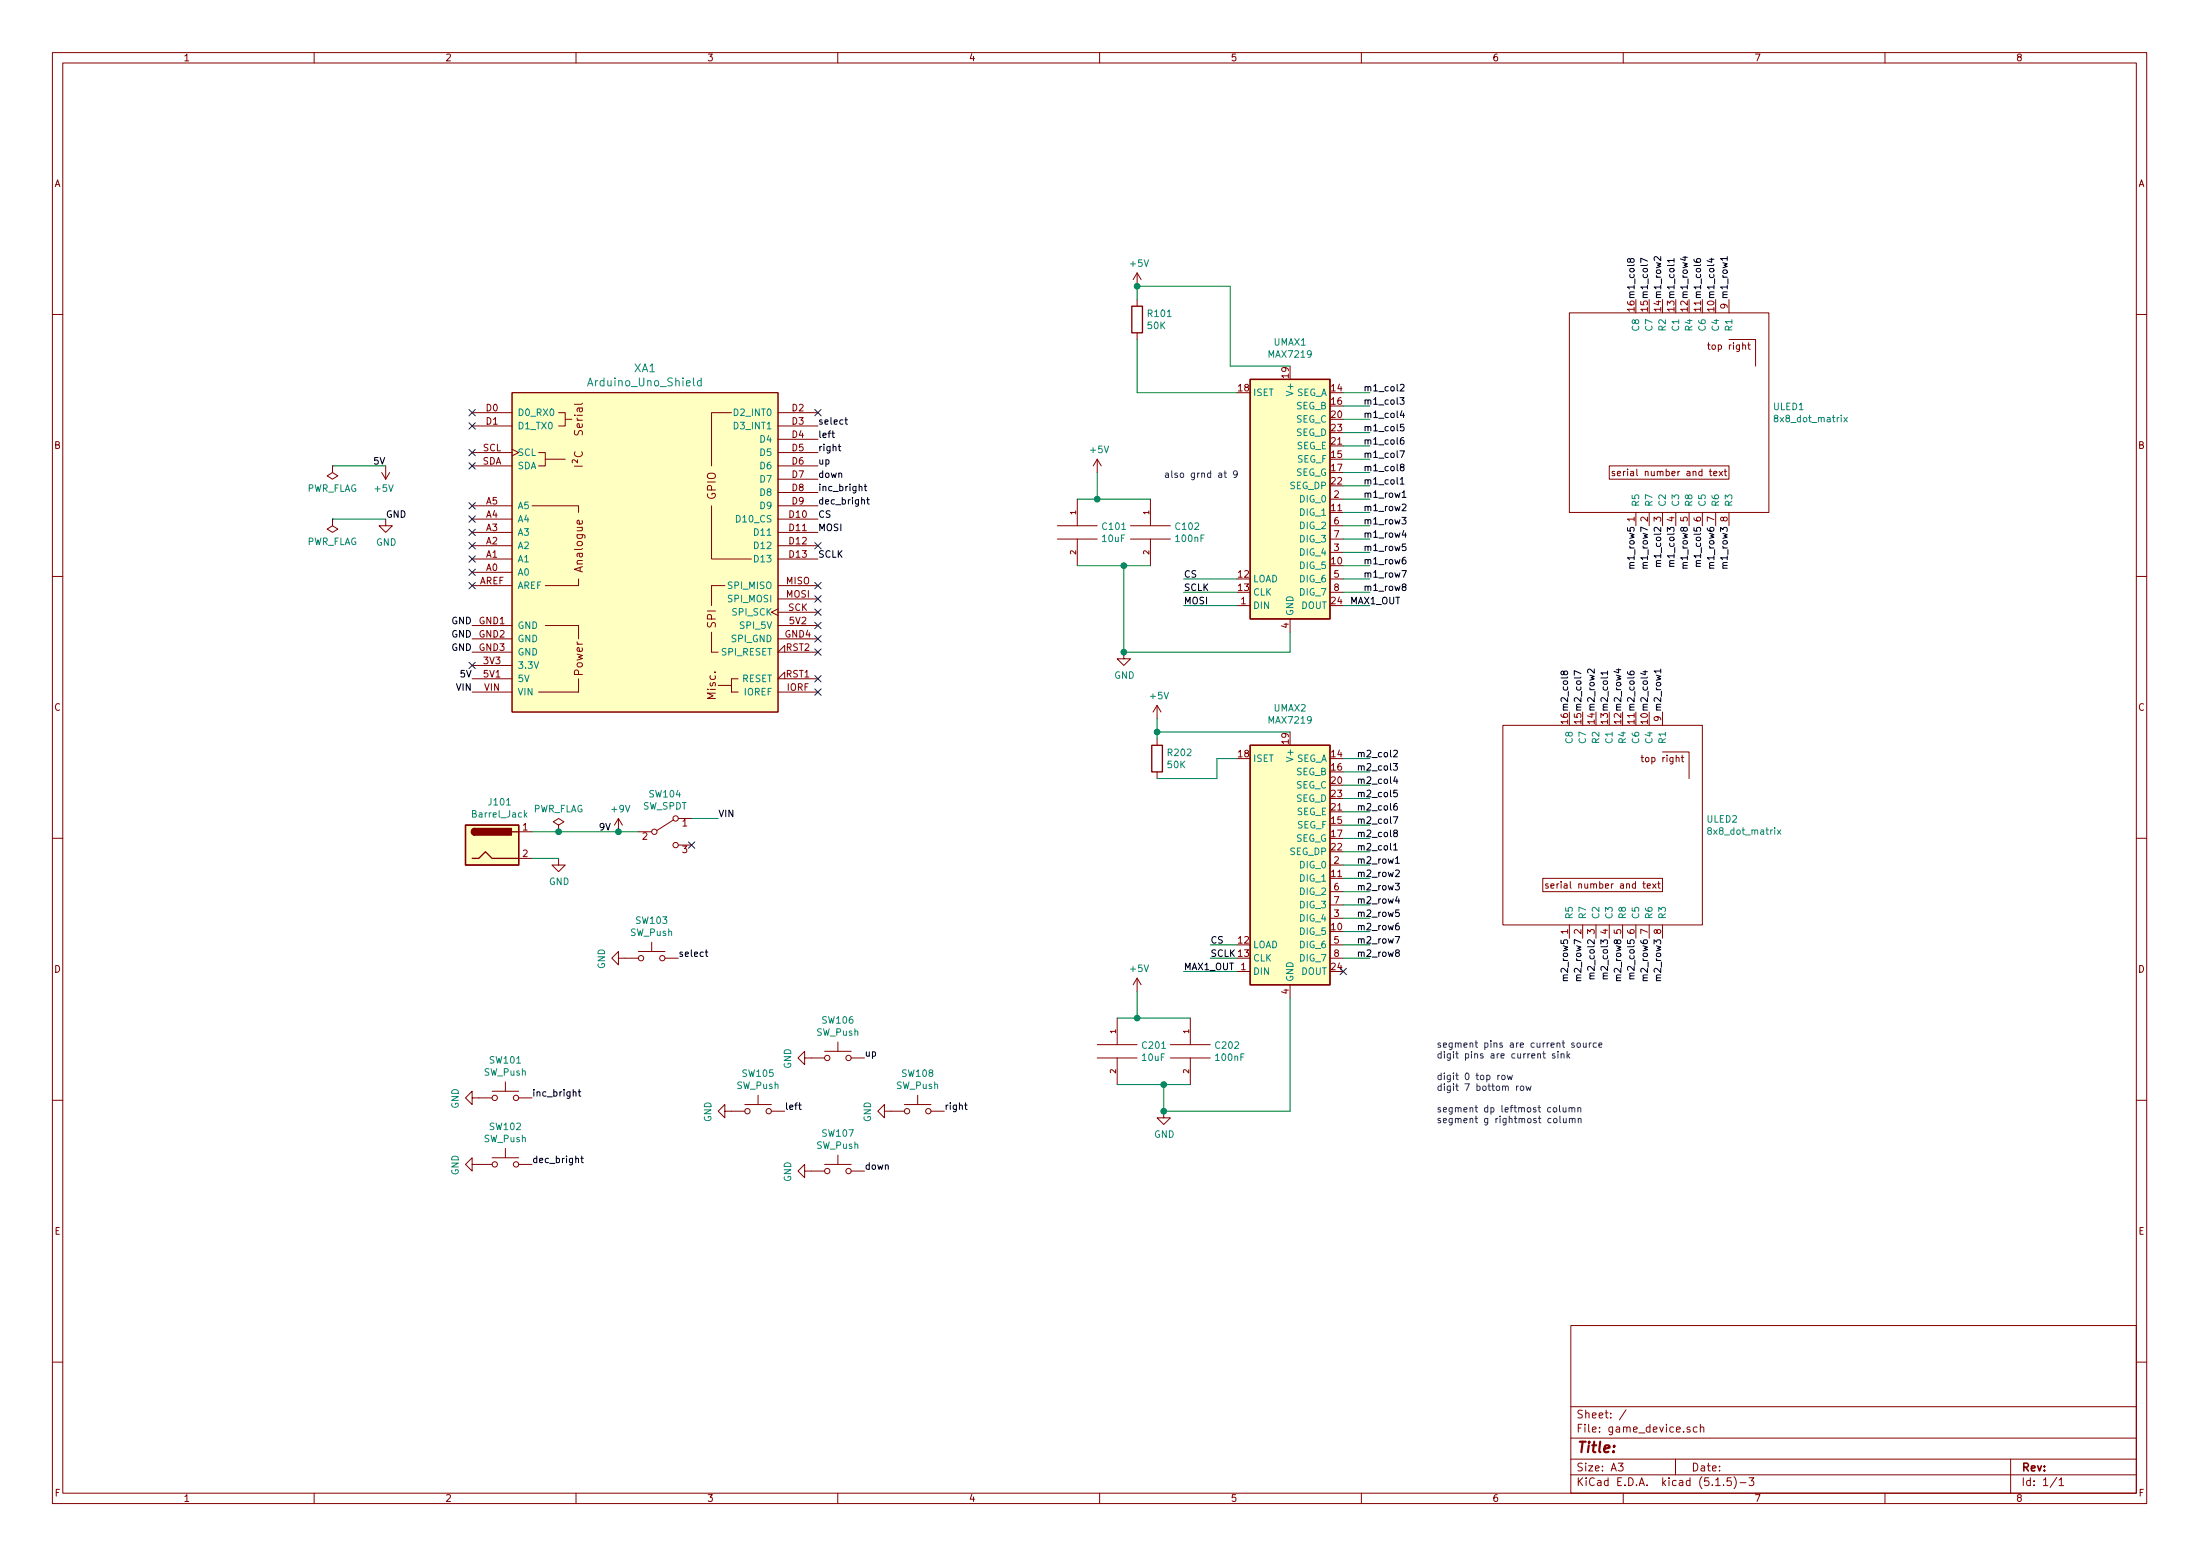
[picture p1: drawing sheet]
EESchema Schematic File Version 4
EELAYER 30 0
EELAYER END
$Descr A3 16535 11693
encoding utf-8
Sheet 1 1
Title ""
Date ""
Rev ""
Comp ""
Comment1 ""
Comment2 ""
Comment3 ""
Comment4 ""
$EndDescr
$Comp
L Driver_LED:MAX7219 UMAX1
U 1 1
P 9700 3750
F 0 "UMAX1" H 9700 4931 50  0000 C CNN
F 1 "MAX7219" H 9700 4840 50  0000 C CNN
F 2 "game_device_footprint_lib:MAX2719_custom" H 9650 3800 50  0001 C CNN
F 3 "https://datasheets.maximintegrated.com/en/ds/MAX7219-MAX7221.pdf" H 9750 3600 50  0001 C CNN
	1    9700 3750
	1    0    0    -1  
$EndComp
$Comp
L Driver_LED:MAX7219 UMAX2
U 1 1
P 9700 6500
F 0 "UMAX2" H 9700 7681 50  0000 C CNN
F 1 "MAX7219" H 9700 7590 50  0000 C CNN
F 2 "game_device_footprint_lib:MAX2719_custom" H 9650 6550 50  0001 C CNN
F 3 "https://datasheets.maximintegrated.com/en/ds/MAX7219-MAX7221.pdf" H 9750 6350 50  0001 C CNN
	1    9700 6500
	1    0    0    -1  
$EndComp
$Comp
L Switch:SW_Push SW108
U 1 1
P 6900 8350
F 0 "SW108" H 6900 8635 50  0000 C CNN
F 1 "SW_Push" H 6900 8544 50  0000 C CNN
F 2 "Button_Switch_THT:SW_PUSH_6mm" H 6900 8550 50  0001 C CNN
F 3 "~" H 6900 8550 50  0001 C CNN
	1    6900 8350
	1    0    0    -1  
$EndComp
$Comp
L Switch:SW_SPDT SW104
U 1 1
P 5000 6250
F 0 "SW104" H 5000 6535 50  0000 C CNN
F 1 "SW_SPDT" H 5000 6444 50  0000 C CNN
F 2 "game_device_footprint_lib:SPDT_switch_custom" H 5000 6250 50  0001 C CNN
F 3 "~" H 5000 6250 50  0001 C CNN
	1    5000 6250
	1    0    0    -1  
$EndComp
$Comp
L pspice:C C201
U 1 1
P 8400 7900
F 0 "C201" H 8578 7946 50  0000 L CNN
F 1 "10uF" H 8578 7855 50  0000 L CNN
F 2 "Capacitor_THT:CP_Radial_D5.0mm_P2.50mm" H 8400 7900 50  0001 C CNN
F 3 "~" H 8400 7900 50  0001 C CNN
	1    8400 7900
	1    0    0    -1  
$EndComp
$Comp
L pspice:C C202
U 1 1
P 8950 7900
F 0 "C202" H 9128 7946 50  0000 L CNN
F 1 "100nF" H 9128 7855 50  0000 L CNN
F 2 "Capacitor_THT:C_Disc_D3.0mm_W1.6mm_P2.50mm" H 8950 7900 50  0001 C CNN
F 3 "~" H 8950 7900 50  0001 C CNN
	1    8950 7900
	1    0    0    -1  
$EndComp
Wire Wire Line
	10100 4550 10300 4550
Text Label 9100 7200 0    50   ~ 0
SCLK
Wire Wire Line
	9300 4450 8900 4450
Wire Wire Line
	9300 4350 8900 4350
Wire Wire Line
	9300 4550 8900 4550
Text Label 8900 4450 0    50   ~ 0
SCLK
Wire Wire Line
	9300 7100 9100 7100
Wire Wire Line
	9300 7200 9100 7200
Text Label 9100 7100 0    50   ~ 0
CS
Text Label 8900 4350 0    50   ~ 0
CS
Text Label 10150 4550 0    50   ~ 0
MAX1_OUT
Text Label 8900 7300 0    50   ~ 0
MAX1_OUT
Wire Wire Line
	8900 7300 9300 7300
Text Label 8900 4550 0    50   ~ 0
MOSI
Wire Wire Line
	9700 4750 9700 4900
$Comp
L Device:R R101
U 1 1
P 8550 2400
F 0 "R101" H 8620 2446 50  0000 L CNN
F 1 "50K" H 8620 2355 50  0000 L CNN
F 2 "Resistor_THT:R_Axial_DIN0207_L6.3mm_D2.5mm_P10.16mm_Horizontal" V 8480 2400 50  0001 C CNN
F 3 "~" H 8550 2400 50  0001 C CNN
	1    8550 2400
	1    0    0    -1  
$EndComp
$Comp
L Device:R R202
U 1 1
P 8700 5700
F 0 "R202" H 8770 5746 50  0000 L CNN
F 1 "50K" H 8770 5655 50  0000 L CNN
F 2 "Resistor_THT:R_Axial_DIN0207_L6.3mm_D2.5mm_P10.16mm_Horizontal" V 8630 5700 50  0001 C CNN
F 3 "~" H 8700 5700 50  0001 C CNN
	1    8700 5700
	1    0    0    -1  
$EndComp
Wire Wire Line
	9300 5700 9150 5700
Wire Wire Line
	8700 5550 8700 5500
Wire Wire Line
	8550 2250 8550 2150
Wire Wire Line
	9700 5500 8700 5500
Connection ~ 8700 5500
Wire Wire Line
	8700 5500 8700 5400
Wire Wire Line
	9700 2750 9250 2750
Wire Wire Line
	9250 2750 9250 2150
Wire Wire Line
	9250 2150 8550 2150
Wire Wire Line
	8400 8150 8750 8150
Wire Wire Line
	8400 7650 8550 7650
Wire Wire Line
	8550 7650 8550 7450
Connection ~ 8550 7650
Wire Wire Line
	8550 7650 8950 7650
Wire Wire Line
	8750 8150 8750 8350
Wire Wire Line
	8750 8350 9700 8350
Wire Wire Line
	9700 7500 9700 8350
Connection ~ 8750 8150
Wire Wire Line
	8750 8150 8950 8150
$Comp
L pspice:C C101
U 1 1
P 8100 4000
F 0 "C101" H 8278 4046 50  0000 L CNN
F 1 "10uF" H 8278 3955 50  0000 L CNN
F 2 "Capacitor_THT:CP_Radial_D5.0mm_P2.50mm" H 8100 4000 50  0001 C CNN
F 3 "~" H 8100 4000 50  0001 C CNN
	1    8100 4000
	1    0    0    -1  
$EndComp
$Comp
L pspice:C C102
U 1 1
P 8650 4000
F 0 "C102" H 8828 4046 50  0000 L CNN
F 1 "100nF" H 8828 3955 50  0000 L CNN
F 2 "Capacitor_THT:C_Disc_D3.0mm_W1.6mm_P2.50mm" H 8650 4000 50  0001 C CNN
F 3 "~" H 8650 4000 50  0001 C CNN
	1    8650 4000
	1    0    0    -1  
$EndComp
Wire Wire Line
	8100 4250 8450 4250
Wire Wire Line
	8100 3750 8250 3750
Wire Wire Line
	8250 3750 8250 3550
Connection ~ 8250 3750
Wire Wire Line
	8250 3750 8650 3750
Connection ~ 8450 4250
Wire Wire Line
	8450 4250 8650 4250
Wire Wire Line
	9700 4900 8450 4900
Wire Wire Line
	8450 4250 8450 4900
$Comp
L Switch:SW_Push SW105
U 1 1
P 5700 8350
F 0 "SW105" H 5700 8635 50  0000 C CNN
F 1 "SW_Push" H 5700 8544 50  0000 C CNN
F 2 "Button_Switch_THT:SW_PUSH_6mm" H 5700 8550 50  0001 C CNN
F 3 "~" H 5700 8550 50  0001 C CNN
	1    5700 8350
	1    0    0    -1  
$EndComp
$Comp
L Switch:SW_Push SW106
U 1 1
P 6300 7950
F 0 "SW106" H 6300 8235 50  0000 C CNN
F 1 "SW_Push" H 6300 8144 50  0000 C CNN
F 2 "Button_Switch_THT:SW_PUSH_6mm" H 6300 8150 50  0001 C CNN
F 3 "~" H 6300 8150 50  0001 C CNN
	1    6300 7950
	1    0    0    -1  
$EndComp
$Comp
L Switch:SW_Push SW107
U 1 1
P 6300 8800
F 0 "SW107" H 6300 9085 50  0000 C CNN
F 1 "SW_Push" H 6300 8994 50  0000 C CNN
F 2 "Button_Switch_THT:SW_PUSH_6mm" H 6300 9000 50  0001 C CNN
F 3 "~" H 6300 9000 50  0001 C CNN
	1    6300 8800
	1    0    0    -1  
$EndComp
$Comp
L Switch:SW_Push SW103
U 1 1
P 4900 7200
F 0 "SW103" H 4900 7485 50  0000 C CNN
F 1 "SW_Push" H 4900 7394 50  0000 C CNN
F 2 "Button_Switch_THT:SW_PUSH_6mm" H 4900 7400 50  0001 C CNN
F 3 "~" H 4900 7400 50  0001 C CNN
	1    4900 7200
	1    0    0    -1  
$EndComp
Text Label 6150 3500 0    50   ~ 0
up
Text Label 6150 3200 0    50   ~ 0
select
Text Label 6150 3600 0    50   ~ 0
down
Text Label 6150 3400 0    50   ~ 0
right
Text Label 6150 3300 0    50   ~ 0
left
Text Label 6500 7950 0    50   ~ 0
up
Text Label 5100 7200 0    50   ~ 0
select
Text Label 6500 8800 0    50   ~ 0
down
Text Label 7100 8350 0    50   ~ 0
right
Text Label 5900 8350 0    50   ~ 0
left
$Comp
L parts_lib:8x8_dot_matrix ULED1
U 1 1
P 12550 3100
F 0 "ULED1" H 13328 3146 50  0000 L CNN
F 1 "8x8_dot_matrix" H 13328 3055 50  0000 L CNN
F 2 "game_device_footprint_lib:LuckyLight_8x8_LED_matrix" H 12400 3050 50  0001 C CNN
F 3 "" H 12400 3050 50  0001 C CNN
	1    12550 3100
	1    0    0    -1  
$EndComp
$Comp
L parts_lib:8x8_dot_matrix ULED2
U 1 1
P 12050 6200
F 0 "ULED2" H 12828 6246 50  0000 L CNN
F 1 "8x8_dot_matrix" H 12828 6155 50  0000 L CNN
F 2 "game_device_footprint_lib:LuckyLight_8x8_LED_matrix" H 11900 6150 50  0001 C CNN
F 3 "" H 11900 6150 50  0001 C CNN
	1    12050 6200
	1    0    0    -1  
$EndComp
Text Notes 10800 8450 0    50   ~ 0
segment pins are current source\ndigit pins are current sink\n\ndigit 0 top row\ndigit 7 bottom row\n\nsegment dp leftmost column\nsegment g rightmost column\n
Wire Wire Line
	10100 5700 10300 5700
Wire Wire Line
	10100 5800 10300 5800
Wire Wire Line
	10100 5900 10300 5900
Wire Wire Line
	10100 6000 10300 6000
Wire Wire Line
	10100 6100 10300 6100
Wire Wire Line
	10100 6200 10300 6200
Wire Wire Line
	10100 6300 10300 6300
Wire Wire Line
	10100 6400 10300 6400
Text Label 10200 6500 0    50   ~ 0
m2_row1
Text Label 10200 6600 0    50   ~ 0
m2_row2
Text Label 10200 6700 0    50   ~ 0
m2_row3
Text Label 10200 6800 0    50   ~ 0
m2_row4
Text Label 10200 6900 0    50   ~ 0
m2_row5
Text Label 10200 7000 0    50   ~ 0
m2_row6
Text Label 10200 7100 0    50   ~ 0
m2_row7
Text Label 10200 7200 0    50   ~ 0
m2_row8
Text Label 10200 6400 0    50   ~ 0
m2_col1
Text Label 10200 5700 0    50   ~ 0
m2_col2
Text Label 10200 5800 0    50   ~ 0
m2_col3
Text Label 10200 5900 0    50   ~ 0
m2_col4
Text Label 10200 6000 0    50   ~ 0
m2_col5
Text Label 10200 6100 0    50   ~ 0
m2_col6
Text Label 10200 6200 0    50   ~ 0
m2_col7
Text Label 10200 6300 0    50   ~ 0
m2_col8
Wire Wire Line
	10100 2950 10300 2950
Wire Wire Line
	10100 3050 10300 3050
Wire Wire Line
	10100 3150 10300 3150
Wire Wire Line
	10100 3250 10300 3250
Wire Wire Line
	10100 3350 10300 3350
Wire Wire Line
	10100 3450 10300 3450
Wire Wire Line
	10100 3550 10300 3550
Wire Wire Line
	10100 3650 10300 3650
Wire Wire Line
	10100 3750 10300 3750
Wire Wire Line
	10100 3850 10300 3850
Wire Wire Line
	10100 3950 10300 3950
Wire Wire Line
	10100 4050 10300 4050
Wire Wire Line
	10100 4150 10300 4150
Wire Wire Line
	10100 4250 10300 4250
Wire Wire Line
	10100 4350 10300 4350
Wire Wire Line
	10100 4450 10300 4450
Text Label 10250 3750 0    50   ~ 0
m1_row1
Text Label 10250 3850 0    50   ~ 0
m1_row2
Text Label 10250 3950 0    50   ~ 0
m1_row3
Text Label 10250 4050 0    50   ~ 0
m1_row4
Text Label 10250 4150 0    50   ~ 0
m1_row5
Text Label 10250 4250 0    50   ~ 0
m1_row6
Text Label 10250 4350 0    50   ~ 0
m1_row7
Text Label 10250 4450 0    50   ~ 0
m1_row8
Text Label 10250 3650 0    50   ~ 0
m1_col1
Text Label 10250 2950 0    50   ~ 0
m1_col2
Text Label 10250 3050 0    50   ~ 0
m1_col3
Text Label 10250 3150 0    50   ~ 0
m1_col4
Text Label 10250 3250 0    50   ~ 0
m1_col5
Text Label 10250 3350 0    50   ~ 0
m1_col6
Text Label 10250 3450 0    50   ~ 0
m1_col7
Text Label 10250 3550 0    50   ~ 0
m1_col8
Wire Wire Line
	10100 6500 10300 6500
Wire Wire Line
	10100 6600 10300 6600
Wire Wire Line
	10100 6700 10300 6700
Wire Wire Line
	10100 6800 10300 6800
Wire Wire Line
	10100 6900 10300 6900
Wire Wire Line
	10100 7000 10300 7000
Wire Wire Line
	10100 7100 10300 7100
Wire Wire Line
	10100 7200 10300 7200
Text Label 12500 5350 1    50   ~ 0
m2_row1
Text Label 12000 5350 1    50   ~ 0
m2_row2
Text Label 12500 7050 3    50   ~ 0
m2_row3
Text Label 12200 5350 1    50   ~ 0
m2_row4
Text Label 11800 7050 3    50   ~ 0
m2_row5
Text Label 12400 7050 3    50   ~ 0
m2_row6
Text Label 11900 7050 3    50   ~ 0
m2_row7
Text Label 12200 7050 3    50   ~ 0
m2_row8
Text Label 12100 5350 1    50   ~ 0
m2_col1
Text Label 12000 7050 3    50   ~ 0
m2_col2
Text Label 12100 7050 3    50   ~ 0
m2_col3
Text Label 12400 5350 1    50   ~ 0
m2_col4
Text Label 12300 7050 3    50   ~ 0
m2_col5
Text Label 12300 5350 1    50   ~ 0
m2_col6
Text Label 11900 5350 1    50   ~ 0
m2_col7
Text Label 11800 5350 1    50   ~ 0
m2_col8
Text Label 13000 2250 1    50   ~ 0
m1_row1
Text Label 12500 2250 1    50   ~ 0
m1_row2
Text Label 13000 3950 3    50   ~ 0
m1_row3
Text Label 12700 2250 1    50   ~ 0
m1_row4
Text Label 12300 3950 3    50   ~ 0
m1_row5
Text Label 12900 3950 3    50   ~ 0
m1_row6
Text Label 12400 3950 3    50   ~ 0
m1_row7
Text Label 12700 3950 3    50   ~ 0
m1_row8
Text Label 12600 2250 1    50   ~ 0
m1_col1
Text Label 12500 3950 3    50   ~ 0
m1_col2
Text Label 12600 3950 3    50   ~ 0
m1_col3
Text Label 12900 2250 1    50   ~ 0
m1_col4
Text Label 12800 3950 3    50   ~ 0
m1_col5
Text Label 12800 2250 1    50   ~ 0
m1_col6
Text Label 12400 2250 1    50   ~ 0
m1_col7
Text Label 12300 2250 1    50   ~ 0
m1_col8
NoConn ~ 10100 7300
Text Label 6150 3700 0    50   ~ 0
inc_bright
Text Label 6150 3800 0    50   ~ 0
dec_bright
Text Label 4000 8250 0    50   ~ 0
inc_bright
Text Label 4000 8750 0    50   ~ 0
dec_bright
$Comp
L Switch:SW_Push SW101
U 1 1
P 3800 8250
F 0 "SW101" H 3800 8535 50  0000 C CNN
F 1 "SW_Push" H 3800 8444 50  0000 C CNN
F 2 "Button_Switch_THT:SW_PUSH_6mm" H 3800 8450 50  0001 C CNN
F 3 "~" H 3800 8450 50  0001 C CNN
	1    3800 8250
	1    0    0    -1  
$EndComp
$Comp
L Switch:SW_Push SW102
U 1 1
P 3800 8750
F 0 "SW102" H 3800 9035 50  0000 C CNN
F 1 "SW_Push" H 3800 8944 50  0000 C CNN
F 2 "Button_Switch_THT:SW_PUSH_6mm" H 3800 8950 50  0001 C CNN
F 3 "~" H 3800 8950 50  0001 C CNN
	1    3800 8750
	1    0    0    -1  
$EndComp
NoConn ~ 5200 6350
Wire Wire Line
	8550 2550 8550 2950
Wire Wire Line
	8550 2950 9300 2950
Wire Wire Line
	8700 5850 9150 5850
Wire Wire Line
	9150 5850 9150 5700
$Comp
L Connector:Barrel_Jack J101
U 1 1
P 3700 6350
F 0 "J101" H 3757 6675 50  0000 C CNN
F 1 "Barrel_Jack" H 3757 6584 50  0000 C CNN
F 2 "Connector_BarrelJack:BarrelJack_Horizontal" H 3750 6310 50  0001 C CNN
F 3 "~" H 3750 6310 50  0001 C CNN
	1    3700 6350
	1    0    0    -1  
$EndComp
$Comp
L power:PWR_FLAG #FLG0101
U 1 1
P 2500 3900
F 0 "#FLG0101" H 2500 3975 50  0001 C CNN
F 1 "PWR_FLAG" H 2500 4073 50  0000 C CNN
F 2 "" H 2500 3900 50  0001 C CNN
F 3 "~" H 2500 3900 50  0001 C CNN
	1    2500 3900
	-1   0    0    1   
$EndComp
Text Label 4500 6250 0    50   ~ 0
9V
Wire Wire Line
	4000 6250 4200 6250
$Comp
L power:PWR_FLAG #FLG0102
U 1 1
P 4200 6250
F 0 "#FLG0102" H 4200 6325 50  0001 C CNN
F 1 "PWR_FLAG" H 4200 6423 50  0000 C CNN
F 2 "" H 4200 6250 50  0001 C CNN
F 3 "~" H 4200 6250 50  0001 C CNN
	1    4200 6250
	1    0    0    -1  
$EndComp
Connection ~ 4200 6250
Wire Wire Line
	4200 6250 4650 6250
Text Label 2900 3900 0    50   ~ 0
GND
Text Notes 8750 3600 0    50   ~ 0
also grnd at 9\n
$Comp
L power:GND #PWR0101
U 1 1
P 2900 3900
F 0 "#PWR0101" H 2900 3650 50  0001 C CNN
F 1 "GND" H 2905 3727 50  0000 C CNN
F 2 "" H 2900 3900 50  0001 C CNN
F 3 "" H 2900 3900 50  0001 C CNN
	1    2900 3900
	1    0    0    -1  
$EndComp
$Comp
L power:+9V #PWR0102
U 1 1
P 4650 6250
F 0 "#PWR0102" H 4650 6100 50  0001 C CNN
F 1 "+9V" H 4665 6423 50  0000 C CNN
F 2 "" H 4650 6250 50  0001 C CNN
F 3 "" H 4650 6250 50  0001 C CNN
	1    4650 6250
	1    0    0    -1  
$EndComp
Connection ~ 4650 6250
Wire Wire Line
	4650 6250 4800 6250
$Comp
L power:PWR_FLAG #FLG0103
U 1 1
P 2500 3500
F 0 "#FLG0103" H 2500 3575 50  0001 C CNN
F 1 "PWR_FLAG" H 2500 3673 50  0000 C CNN
F 2 "" H 2500 3500 50  0001 C CNN
F 3 "~" H 2500 3500 50  0001 C CNN
	1    2500 3500
	-1   0    0    1   
$EndComp
Text Label 3550 4900 2    50   ~ 0
GND
Text Label 6150 3900 0    50   ~ 0
CS
Text Label 6150 4000 0    50   ~ 0
MOSI
Text Label 6150 4200 0    50   ~ 0
SCLK
Text Label 3550 5200 2    50   ~ 0
VIN
Text Label 3550 4800 2    50   ~ 0
GND
Text Label 3550 4700 2    50   ~ 0
GND
Text Label 3550 5100 2    50   ~ 0
5V
Wire Wire Line
	2900 3500 2500 3500
Text Label 2900 3500 2    50   ~ 0
5V
Wire Wire Line
	2500 3900 2900 3900
$Comp
L power:+5V #PWR0103
U 1 1
P 2900 3500
F 0 "#PWR0103" H 2900 3350 50  0001 C CNN
F 1 "+5V" H 2915 3673 50  0000 C CNN
F 2 "" H 2900 3500 50  0001 C CNN
F 3 "" H 2900 3500 50  0001 C CNN
	1    2900 3500
	-1   0    0    1   
$EndComp
$Comp
L power:+5V #PWR0104
U 1 1
P 8550 2150
F 0 "#PWR0104" H 8550 2000 50  0001 C CNN
F 1 "+5V" H 8565 2323 50  0000 C CNN
F 2 "" H 8550 2150 50  0001 C CNN
F 3 "" H 8550 2150 50  0001 C CNN
	1    8550 2150
	1    0    0    -1  
$EndComp
$Comp
L power:+5V #PWR0105
U 1 1
P 8250 3550
F 0 "#PWR0105" H 8250 3400 50  0001 C CNN
F 1 "+5V" H 8265 3723 50  0000 C CNN
F 2 "" H 8250 3550 50  0001 C CNN
F 3 "" H 8250 3550 50  0001 C CNN
	1    8250 3550
	1    0    0    -1  
$EndComp
$Comp
L power:+5V #PWR0106
U 1 1
P 8700 5400
F 0 "#PWR0106" H 8700 5250 50  0001 C CNN
F 1 "+5V" H 8715 5573 50  0000 C CNN
F 2 "" H 8700 5400 50  0001 C CNN
F 3 "" H 8700 5400 50  0001 C CNN
	1    8700 5400
	1    0    0    -1  
$EndComp
$Comp
L power:+5V #PWR0107
U 1 1
P 8550 7450
F 0 "#PWR0107" H 8550 7300 50  0001 C CNN
F 1 "+5V" H 8565 7623 50  0000 C CNN
F 2 "" H 8550 7450 50  0001 C CNN
F 3 "" H 8550 7450 50  0001 C CNN
	1    8550 7450
	1    0    0    -1  
$EndComp
Connection ~ 8550 2150
$Comp
L power:GND #PWR0108
U 1 1
P 8750 8350
F 0 "#PWR0108" H 8750 8100 50  0001 C CNN
F 1 "GND" H 8755 8177 50  0000 C CNN
F 2 "" H 8750 8350 50  0001 C CNN
F 3 "" H 8750 8350 50  0001 C CNN
	1    8750 8350
	1    0    0    -1  
$EndComp
$Comp
L power:GND #PWR0109
U 1 1
P 8450 4900
F 0 "#PWR0109" H 8450 4650 50  0001 C CNN
F 1 "GND" H 8455 4727 50  0000 C CNN
F 2 "" H 8450 4900 50  0001 C CNN
F 3 "" H 8450 4900 50  0001 C CNN
	1    8450 4900
	1    0    0    -1  
$EndComp
Text Label 5400 6150 0    50   ~ 0
VIN
Wire Wire Line
	5200 6150 5400 6150
Wire Wire Line
	4000 6450 4200 6450
$Comp
L power:GND #PWR0117
U 1 1
P 4200 6450
F 0 "#PWR0117" H 4200 6200 50  0001 C CNN
F 1 "GND" H 4205 6277 50  0000 C CNN
F 2 "" H 4200 6450 50  0001 C CNN
F 3 "" H 4200 6450 50  0001 C CNN
	1    4200 6450
	1    0    0    -1  
$EndComp
NoConn ~ 6150 5200
NoConn ~ 6150 5100
NoConn ~ 3550 5000
NoConn ~ 3550 4400
NoConn ~ 3550 3800
NoConn ~ 3550 3900
NoConn ~ 3550 4000
NoConn ~ 3550 4100
NoConn ~ 3550 4200
NoConn ~ 3550 4300
NoConn ~ 3550 3100
NoConn ~ 3550 3200
NoConn ~ 3550 3400
NoConn ~ 3550 3500
NoConn ~ 6150 4400
NoConn ~ 6150 3100
NoConn ~ 6150 4900
NoConn ~ 6150 4800
NoConn ~ 6150 4700
NoConn ~ 6150 4600
NoConn ~ 6150 4500
NoConn ~ 6150 4100
$Comp
L arduino_shields:Arduino_Uno_Shield XA1
U 1 1
P 4850 4150
F 0 "XA1" H 4850 5537 60  0000 C CNN
F 1 "Arduino_Uno_Shield" H 4850 5431 60  0000 C CNN
F 2 "" H 6650 7900 60  0001 C CNN
F 3 "https://store.arduino.cc/arduino-uno-rev3" H 6650 7900 60  0001 C CNN
	1    4850 4150
	1    0    0    -1  
$EndComp
$Comp
L power:GND #PWR0110
U 1 1
P 4700 7200
F 0 "#PWR0110" H 4700 6950 50  0001 C CNN
F 1 "GND" H 4705 7027 50  0000 C CNN
F 2 "" H 4700 7200 50  0001 C CNN
F 3 "" H 4700 7200 50  0001 C CNN
	1    4700 7200
	0    1    1    0   
$EndComp
$Comp
L power:GND #PWR0111
U 1 1
P 3600 8250
F 0 "#PWR0111" H 3600 8000 50  0001 C CNN
F 1 "GND" H 3605 8077 50  0000 C CNN
F 2 "" H 3600 8250 50  0001 C CNN
F 3 "" H 3600 8250 50  0001 C CNN
	1    3600 8250
	0    1    1    0   
$EndComp
$Comp
L power:GND #PWR0112
U 1 1
P 3600 8750
F 0 "#PWR0112" H 3600 8500 50  0001 C CNN
F 1 "GND" H 3605 8577 50  0000 C CNN
F 2 "" H 3600 8750 50  0001 C CNN
F 3 "" H 3600 8750 50  0001 C CNN
	1    3600 8750
	0    1    1    0   
$EndComp
$Comp
L power:GND #PWR0113
U 1 1
P 5500 8350
F 0 "#PWR0113" H 5500 8100 50  0001 C CNN
F 1 "GND" H 5505 8177 50  0000 C CNN
F 2 "" H 5500 8350 50  0001 C CNN
F 3 "" H 5500 8350 50  0001 C CNN
	1    5500 8350
	0    1    1    0   
$EndComp
$Comp
L power:GND #PWR0114
U 1 1
P 6100 7950
F 0 "#PWR0114" H 6100 7700 50  0001 C CNN
F 1 "GND" H 6105 7777 50  0000 C CNN
F 2 "" H 6100 7950 50  0001 C CNN
F 3 "" H 6100 7950 50  0001 C CNN
	1    6100 7950
	0    1    1    0   
$EndComp
$Comp
L power:GND #PWR0115
U 1 1
P 6700 8350
F 0 "#PWR0115" H 6700 8100 50  0001 C CNN
F 1 "GND" H 6705 8177 50  0000 C CNN
F 2 "" H 6700 8350 50  0001 C CNN
F 3 "" H 6700 8350 50  0001 C CNN
	1    6700 8350
	0    1    1    0   
$EndComp
$Comp
L power:GND #PWR0116
U 1 1
P 6100 8800
F 0 "#PWR0116" H 6100 8550 50  0001 C CNN
F 1 "GND" H 6105 8627 50  0000 C CNN
F 2 "" H 6100 8800 50  0001 C CNN
F 3 "" H 6100 8800 50  0001 C CNN
	1    6100 8800
	0    1    1    0   
$EndComp
Connection ~ 8450 4900
Connection ~ 8750 8350
$EndSCHEMATC
